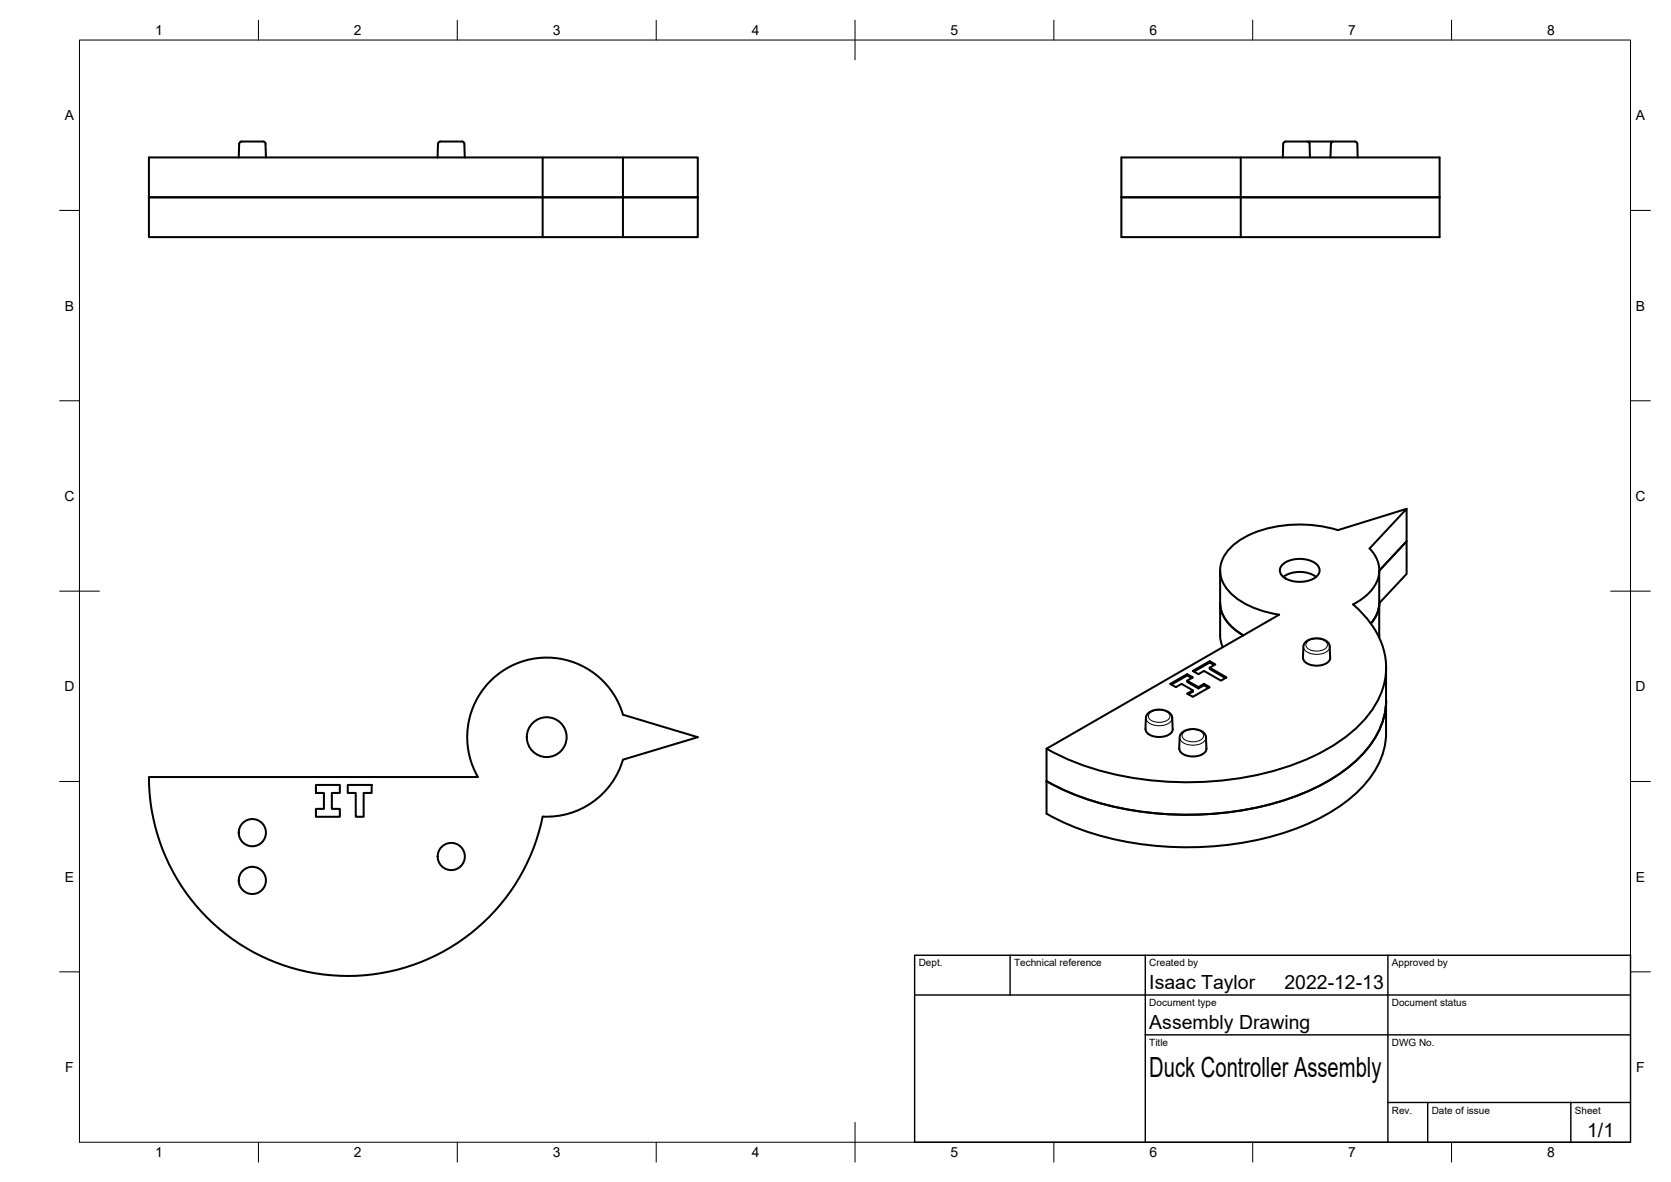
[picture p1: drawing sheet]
<svg xmlns="http://www.w3.org/2000/svg" width="420mm" height="297mm" viewBox="0 0 420 297" stroke-linecap="round" stroke-linejoin="round" font-family="sans-serif">
<!-- layer: Visible -->
<g fill="none" stroke="#000" stroke-width=".51">
<path d="M60 39.6l.1-3.4a1.19 1.19 0 0 1 1.6-.6h3.5a1.27 1.27 0 0 1 1.6 .6l.1 3.4M110.7 35.6h4.5a1.27 1.27 0 0 1 1.6 .6M110.7 35.6l-.4 .1-.2 .5-.1 3.4M116.8 36.2l.1 3.4M136.4 39.6h-99v10h99M156.6 39.6h-20.2v10M312 39.6v10h50h-80h30v10h50v-20h-80v20h30M323.3 35.6h4.4a1.26 1.26 0 0 1 1.6 .6l.1 3.4M323.3 35.6l-.5 .1-.1 .5-.1 3.4M335 35.6h-6M335.3 35.6h4.4a1.26 1.26 0 0 1 1.6 .6l.1 3.4M335.3 35.6l-.5 .1-.1 .5-.2 3.4"/>
<path d="M136.4 49.6h20.2v-10h18.9v10h-18.9v10h18.9v-10h-138.1v10h99M136.4 49.6v10h20.2M344.4 137.8l9.3-9.9v8.1l-6.9 7.4 6.9-7.4v8.2l-6.9 7.3a7.9 7.9 0 0 1-2.1 5.2M344.4 137.8a7.5 7.5 0 0 1-.5 11.5l-2.3 1.8-1.4 .8a21.7 21.7 0 0 1 8.3 15.7 20.7 20.7 0 0 1-7.6 15.5 54.8 54.8 0 0 1-27 12.1 81.1 81.1 0 0 1-46-4.6l-4.7-2.5M353.7 127.9l-17.3 5.3a31.8 31.8 0 0 0-24 2.1 10 10 0 0 0-5.6 8.1 9.6 9.6 0 0 0 5.3 7.8l2.3 1.2 2.7 1 4.5 1.1M306.8 151.5a10 10 0 0 0 5.8 8.2M306.8 143.3v16.4l.2 1.5 .4 1.4M321.6 154.5l-58.5 33.7M322.6 141.7a7.1 7.1 0 0 1 8.8 .5 2.1 2.1 0 0 1-1.1 3.2 7.5 7.5 0 0 1-7.7-.5 1.94 1.94 0 0 1 0-3.2zM322.7 145a7.4 7.4 0 0 1 8.2 0M346.8 143.3v17M288.6 179.3l1.1-.7 1.3-.3 1.6 .1 1.2 .5 .9 1.1 .2 3.2a3 3 0 0 1-3.4 2 3.1 3.1 0 0 1-3.5-2l.1-2.9z"/>
<path d="M298.5 169.4l-4.2 2.5 1.4 .8 1.4-.8 2.8 1.6v.3l-1.1 .7M298.5 169.7l-3.9 2.3M299.6 170.4l-1.1-.7v-.3l1.4 .8-1.4 .9M301.3 172.7l-2.8-1.6v.3l2.8 1.6M302.7 171.9l-1.4 .8v.3l1.4-.8M303.9 172.8l-1.2-.6v-.3l1.5 .8-4.3 2.4-1.4-.8 1.4-.8M304.2 166.2l-4.3 2.4 1.4 .8 1.4-.8 4.3 2.5 1.4-.9-4.2-2.4v.3l3.9 2.3M304.2 166.5l-4 2.3M305.3 167.1l-1.1-.6v-.3l1.4 .8-1.4 .8M327.6 165.3l.1-2.9 .4-.8a4.2 4.2 0 0 1 6.1 .2l.1 .5 .2 3M327.6 165.3a3 3 0 0 0 3.5 2 3 3 0 0 0 3.4-2M348.5 167.8v16.3"/>
<path d="M348.5 176a21 21 0 0 1-7.6 15.3 54.2 54.2 0 0 1-25.7 11.8 80.8 80.8 0 0 1-48.1-4.8l-3.9-2M37.4 195.3l82.8-.1a20 20 0 0 1 9.4-28.3 20 20 0 0 1 27 12.7l18.9 5.7-18.9 5.6a20 20 0 0 1-20.1 14.3 50 50 0 0 1-54 39.8 50 50 0 0 1-45.1-49.7zM79.4 197.3h6v2h-2v4h2v2h-6v-2h2v-4h-2zM87.4 197.3h6.1v2h-2.1v6h-1.9v-6h-2.1zM296.5 188.1l.1-2.9 .3-.8 1.1-.8 1.8-.4 1.8 .3 1.3 .9 .3 .8 .1 2.9M296.5 188.1a3 3 0 0 0 3.4 2 3 3 0 0 0 3.5-2M348.5 184.1a21 21 0 0 1-7.6 15.4 54.2 54.2 0 0 1-25.7 11.8 80.8 80.8 0 0 1-48.1-4.8l-3.9-2-.1-16.3"/>
<circle cx="137.5" cy="185.2" r="5"/>
<circle cx="63.4" cy="209.3" r="3.4"/>
<circle cx="113.5" cy="215.2" r="3.4"/>
<circle cx="63.4" cy="221.3" r="3.4"/>
</g>
<!-- layer: Visible Narrow -->
<path d="M289.1 179.2a3.7 3.7 0 0 1 5 .4 1.63 1.63 0 0 1-1.8 1.8l-1.1 .1a2.3 2.3 0 0 1-2.5-1.5zM327.7 162.5a2.94 2.94 0 0 0 3.4 2 2.94 2.94 0 0 0 3.3-2M328.7 161.3a3.7 3.7 0 0 1 5 .4 1.63 1.63 0 0 1-1.8 1.8l-1.1 .1a2.3 2.3 0 0 1-2.5-1.5zM288.1 180.4a2.94 2.94 0 0 0 3.4 2 2.94 2.94 0 0 0 3.3-2M296.6 185.3a2.94 2.94 0 0 0 3.3 2 2.94 2.94 0 0 0 3.4-2M297.6 184.1a3.7 3.7 0 0 1 5 .4 1.63 1.63 0 0 1-1.8 1.8l-1.2 .1a2.3 2.3 0 0 1-2.4-1.5z" fill="none" stroke="#000" stroke-width=".25"/>
<!-- layer: BORDER -->
<g fill="none" stroke="#000" stroke-width=".25">
<path d="M20 10.1h390v276.9h-390zM65 5.1v5M115 5.1v5M165 5.1v5M215 5.1v10M265 5.1v5M315 5.1v5M365 5.1v5M15 52.9h5M410 52.9h5M15 100.7h5M410 100.7h5"/>
<path d="M15 148.6h10M405 148.6h10M15 196.4h5M410 196.4h5M15 244.2h5M410 244.2h5M65 287v5M115 287v5M165 287v5M215 282.1v9.9M265 287v5M315 287v5"/>
<path d="M365 287v5"/>
</g>
<!-- layer: TITLEBLOCK -->
<path d="M230 240.1h180v46.9h-180zM230 250h180M254 240.1v9.9M288 240.1v46.9M349 240.1v46.9M288 260.1h122M349 277.1h61M359 277.1v9.9M395 277.1v9.9" fill="none" stroke="#000" stroke-width=".36"/>
<text font-size="7" x="289" y="270.6">Duck Controller Assembly</text>
<g font-size="4.9">
<text x="289" y="248.5">Isaac Taylor</text>
<text x="323" y="248.5">2022-12-13</text>
<text x="289" y="258.6">Assembly Drawing</text>
<text x="399.1" y="285.7">1/1</text>
</g>
<g font-size="3.5">
<text x="39" y="8.8">1</text>
<text x="89" y="8.8">2</text>
<text x="139" y="8.8">3</text>
<text x="189" y="8.8">4</text>
<text x="239" y="8.8">5</text>
<text x="289" y="8.8">6</text>
<text x="339" y="8.8">7</text>
<text x="389" y="8.8">8</text>
<text x="16.3" y="30.2">A</text>
<text x="411.3" y="30.2">A</text>
<text x="16.3" y="78">B</text>
<text x="411.3" y="78">B</text>
<text x="16.2" y="125.9">C</text>
<text x="411.2" y="125.9">C</text>
<text x="16.2" y="173.7">D</text>
<text x="411.2" y="173.7">D</text>
<text x="16.3" y="221.6">E</text>
<text x="411.3" y="221.6">E</text>
<text x="16.4" y="269.4">F</text>
<text x="411.4" y="269.4">F</text>
<text x="39" y="290.8">1</text>
<text x="89" y="290.8">2</text>
<text x="139" y="290.8">3</text>
<text x="189" y="290.8">4</text>
<text x="239" y="290.8">5</text>
<text x="289" y="290.8">6</text>
<text x="339" y="290.8">7</text>
<text x="389" y="290.8">8</text>
</g>
<g font-size="2.5">
<text x="231" y="242.9">Dept.</text>
<text x="255" y="242.9">Technical reference</text>
<text x="289" y="242.9">Created by</text>
<text x="350" y="242.9">Approved by</text>
<text x="289" y="252.8">Document type</text>
<text x="350" y="252.8">Document status</text>
<text x="289" y="262.9">Title</text>
<text x="350" y="262.9">DWG No.</text>
<text x="350" y="279.9">Rev.</text>
<text x="360" y="279.9">Date of issue</text>
<text x="396" y="279.9">Sheet</text>
</g>
</svg>
